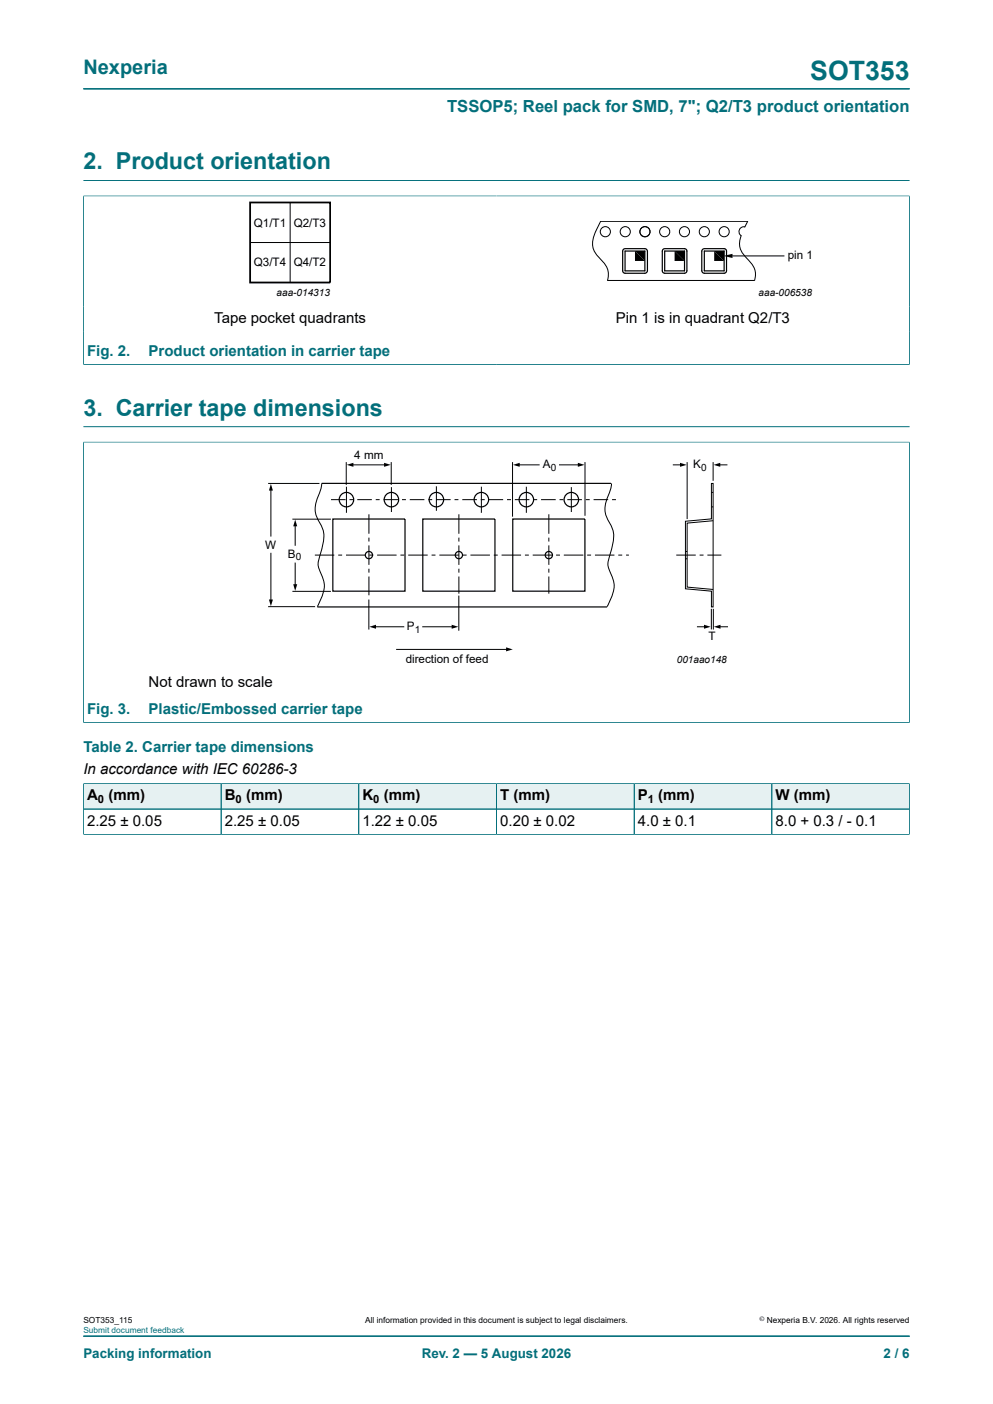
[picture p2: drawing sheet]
<svg xmlns="http://www.w3.org/2000/svg" width="210mm" height="297mm" viewBox="0 0 210 297" stroke-linecap="round" stroke-linejoin="round" font-family="sans-serif">
<path d="M17.6 18.8h174.8M17.6 38.2h174.8M17.6 41.5h174.8M17.6 41.4v35.8M192.4 41.4v35.8M17.6 77.1h174.8M17.6 93.5h174.8M17.6 93.5v59.4M17.6 90.3h174.8M192.4 93.5v59.4M17.6 152.9h174.8" fill="none" stroke="#036f7b" stroke-width=".21"/>
<path d="M52.9 42.8h16.9v17h-16.9z" fill="none" stroke="#000" stroke-width=".38"/>
<g fill="none" stroke="#000" stroke-width=".21">
<path d="M52.9 51.3h16.9M61.4 42.8v17M127 46.8h31.1l-.6 1.2a1.04 1.04 0 0 0-1.1 .6 1.04 1.04 0 0 0 .3 1.3 3.9 3.9 0 0 0 1 4.5l.6 .6a4 4 0 0 1 1.3 4.3h-31.1a4.2 4.2 0 0 0-1.7-4.7 4.1 4.1 0 0 1-1.2-4.7zM154.9 54.1h10.9M73.2 97.8v4.8M74.5 98.3h7.1M82.7 97.8v4.8M108.4 97.8v11.5M109.6 98.3h4.4M118.3 98.3h4.4M123.7 97.8v11.3M142.4 98.3h1.7"/>
<path d="M145.3 97.8v12M150.8 97.8v3.9M152 98.3h1.7M56.7 102.3h10.9M57.3 103.5v9.9M57.3 117v10.1M61.8 109.8h8.2M62.4 111.1v4.3M62.4 119.1v4.8M66.6 117.4h4.1M68 102.3l-.4 2a6 6 0 0 0 .4 6.9 6.3 6.3 0 0 1 .1 4.9l-.3 .8a4.7 4.7 0 0 0 .3 4.9 5.4 5.4 0 0 1-.4 5.3l-.6 1.2M70 105.7h3.1"/>
<path d="M71.5 117.4h.9M73.2 117.4h4.1M73.3 103v5.5M73.9 105.7h.8M75.6 105.7h3M78 108.8v4.1M78 113.7v.9M78 115.4v4.1M78.1 117.4h.8M79.5 105.7h.8M79.8 117.4h4.1M81.1 105.7h3.1"/>
<path d="M82.8 103v5.3M84.7 117.4h.8M85 105.7h.8M86.3 117.4h4.1M86.7 105.7h3M90.6 105.7h.8M91.3 117.4h.8M92.2 105.7h3.1M92.3 102.9v5.2M92.9 117.4h4.1M96.1 105.7h.8M97 108.8v4.1"/>
<path d="M97 113.7v.9M97 115.4v4.1M97.8 105.7h3.1M97.9 117.4h.8M99.5 117.4h4.1M101.7 105.7h.8M101.8 103v5.5M103.3 105.7h3.1M104.4 117.4h.9M106.1 117.4h4.1M107.2 105.7h.9M108.9 105.7h3.1"/>
<path d="M111 117.4h.8M111.3 103v5.5M112.7 117.4h4.1M112.8 105.7h.8M114.4 105.7h3.1M116.1 108.8v4.1M116.1 113.7v.9M116.1 115.4v4.1M117.6 117.4h.8M118.3 105.7h.9M119.2 117.4h4.2M120 105.7h3.1"/>
<path d="M120.8 103v5.3M123.9 105.7h.8M124.2 117.4h.8M125.5 105.7h3.1M125.8 117.4h4.1M129.3 102.3l-.4 2a6 6 0 0 0 .3 6.9 6.3 6.3 0 0 1 .2 4.9l-.3 .8a4.7 4.7 0 0 0 .3 4.9 5.4 5.4 0 0 1-.4 5.3l-.6 1.2M129.4 105.7h.9M130.8 117.4h.8M132.4 117.4h.6M143 117.4h4.1M145 116.7h.3M145 118.2h.3"/>
<path d="M148 117.4h.8M149.6 117.4h3M150.4 102.3h.4v26.1h-.3v-3.3l-5.5-.5v-14.3l5.4-.5zM150.4 104.2h.4M150.4 107.2h.4M150.8 110.2l-5.5 .5v13.5l5.5 .5M56.7 128.3h9.9M61.8 125.1h8.2M78 126.8v6.4M78 120.3v.8M78 122v3.9M79.2 132.6h6.2"/>
<path d="M83.9 137.4h23.4M89.4 132.6h6.4M97 126v7.4M97 120.3v.8M97 122v3.6M116.1 120.3v.8M116.1 122v3.6M147.5 132.6h1.7M150.4 128.8v4.3M150.9 128.8v4.4M152.1 132.6h1.8"/>
<circle cx="128" cy="49" r="1.07"/>
<circle cx="132.2" cy="49" r="1.07"/>
<circle cx="136.4" cy="49" r="1.07"/>
<circle cx="140.6" cy="49" r="1.07"/>
<circle cx="144.7" cy="49" r="1.07"/>
<circle cx="149" cy="49" r="1.07"/>
<circle cx="153.1" cy="49" r="1.07"/>
</g>
<g fill="#000">
<path d="M134.3 53.1l2.1 2.1h-2.1zM134.3 53.1h2.1v2.1zM142.7 53.1l2.1 2.1h-2.1zM142.7 53.1h2.1v2.1zM151 53.1l2.1 2.1h-2.1zM151 53.1h2.1v2.1z"/>
<path d="M153 54.1l1.9-.4v.9z" fill-rule="evenodd"/>
</g>
<g fill="none" stroke="#000" stroke-width=".25">
<path d="M131.7 52.9l.5-.3 4.4 .1 .3 .4-.1 4.5-.4 .2-4.5-.1-.2-.4zM132.2 53.1h4.2v4.2h-4.2zM140.3 52.7l4.5-.1 .4 .3 .1 4.4-.3 .4-4.4 .1-.5-.2v-4.5zM140.6 53.1h4.2v4.2h-4.2zM148.7 52.7l4.4-.1 .5 .3v4.4l-.2 .4-4.5 .1-.4-.2-.1-4.5zM148.9 53.1h4.2v4.2h-4.2zM68 102.3h61.2M70.4 109.8h15.3v15.3h-15.3zM89.4 109.8h15.3v15.3h-15.3zM108.4 109.8h15.3v15.3h-15.3zM67.1 128.4h61.3"/>
<circle cx="73.3" cy="105.7" r="1.53"/>
<circle cx="78" cy="117.4" r=".77"/>
<circle cx="82.8" cy="105.7" r="1.53"/>
<circle cx="92.3" cy="105.7" r="1.53"/>
<circle cx="97" cy="117.4" r=".77"/>
<circle cx="101.8" cy="105.7" r="1.53"/>
<circle cx="111.3" cy="105.7" r="1.53"/>
<circle cx="116.1" cy="117.4" r=".77"/>
<circle cx="120.8" cy="105.7" r="1.53"/>
</g>
<g fill="#000">
<path d="M73.3 98.3l1.4-.4v.8zM81.2 97.9l1.4 .4-1.4 .4zM108.5 98.3l1.4-.4v.8zM122.2 97.9l1.4 .4-1.4 .4zM143.8 97.9l1.4 .4-1.4 .4zM150.9 98.3l1.4-.4v.8zM57.3 102.4l.4 1.4h-.8zM62.4 109.9l.5 1.4h-.9zM56.9 126.8h.8l-.4 1.4zM62 123.6h.9l-.5 1.4zM78.1 132.6l1.4-.4v.8zM95.5 132.2l1.4 .4-1.4 .4z"/>
<path d="M107 136.9l1.4 .5-1.4 .4zM148.9 132.2l1.4 .4-1.4 .4zM151 132.6l1.4-.4v.8z"/>
</g>
<path d="M17.7 165.8h29v5.3h-29z" fill="#e6f1f2"/>
<path d="M17.6 165.7v5.4h29.2v-5.3h-29.2" fill="none" stroke="#036f7b" stroke-width=".21"/>
<path d="M46.8 165.8h29v5.3h-29z" fill="#e6f1f2"/>
<path d="M46.8 165.8h29.1v5.3h-29.1z" fill="none" stroke="#036f7b" stroke-width=".21"/>
<path d="M75.9 165.8h29v5.3h-29z" fill="#e6f1f2"/>
<path d="M75.9 165.8h29.1v5.3h-29.1z" fill="none" stroke="#036f7b" stroke-width=".21"/>
<path d="M105.1 165.8h28.9v5.3h-28.9z" fill="#e6f1f2"/>
<path d="M105 165.8h29.1v5.3h-29.1z" fill="none" stroke="#036f7b" stroke-width=".21"/>
<path d="M134.2 165.8h29v5.3h-29z" fill="#e6f1f2"/>
<path d="M134.1 165.8h29.1v5.3h-29.1z" fill="none" stroke="#036f7b" stroke-width=".21"/>
<path d="M163.3 165.8h29v5.3h-29z" fill="#e6f1f2"/>
<path d="M17.6 176.5h174.8M17.6 171.1h174.8M17.6 165.8v10.8M17.7 165.8h174.7M46.8 165.8v10.7M75.9 165.8v10.7M105 165.8v10.7M134.1 165.8v10.7M163.2 165.8v10.7M192.4 165.7v10.9M17.6 282.6h174.8" fill="none" stroke="#036f7b" stroke-width=".21"/>
<text font-size="5.6" fill="#036f7b" x="171.4" y="16.8">SOT353</text>
<g font-size="4.9" fill="#036f7b">
<text x="17.6" y="35.9">2. Product orientation</text>
<text x="17.6" y="87.9">3. Carrier tape dimensions</text>
</g>
<text font-size="4.2" fill="#036f7b" x="17.6" y="15.6">Nexperia</text>
<text font-size="3.5" fill="#036f7b" x="94.5" y="23.7">TSSOP5; Reel pack for SMD, 7&quot;; Q2/T3 product orientation</text>
<g font-size="3.2">
<text x="45.3" y="68.3">Tape pocket quadrants</text>
<text x="130.2" y="68.3">Pin 1 is in quadrant Q2/T3</text>
<text x="31.4" y="145.4">Not drawn to scale</text>
<text x="17.6" y="163.6">In accordance with IEC 60286-3</text>
<text x="18.4" y="169.3">A (mm)</text>
<text x="47.5" y="169.3">B (mm)</text>
<text x="76.7" y="169.3">K (mm)</text>
<text x="105.8" y="169.3">T (mm)</text>
<text x="134.9" y="169.3">P (mm)</text>
<text x="164" y="169.3">W (mm)</text>
<text x="18.4" y="174.6">2.25 ± 0.05</text>
<text x="47.5" y="174.6">2.25 ± 0.05</text>
<text x="76.7" y="174.6">1.22 ± 0.05</text>
<text x="105.8" y="174.6">0.20 ± 0.02</text>
<text x="134.9" y="174.6">4.0 ± 0.1</text>
<text x="164" y="174.6">8.0 + 0.3 / - 0.1</text>
</g>
<g font-size="3.2" fill="#036f7b">
<text x="18.4" y="75.3">Fig. 2.</text>
<text x="31.4" y="75.3">Product orientation in carrier tape</text>
<text x="18.4" y="151">Fig. 3.</text>
<text x="31.4" y="151">Plastic/Embossed carrier tape</text>
<text x="17.6" y="159.1">Table 2. Carrier tape dimensions</text>
</g>
<g font-size="2.8" fill="#036f7b">
<text x="17.6" y="287.2">Packing information</text>
<text x="89.2" y="287.2">Rev. 2 — 5 August 2026</text>
<text x="186.9" y="287.2">2 / 6</text>
</g>
<g font-size="2.5">
<text x="53.7" y="48">Q1/T1</text>
<text x="62.1" y="48">Q2/T3</text>
<text x="53.7" y="56.4">Q3/T4</text>
<text x="62.1" y="56.4">Q4/T2</text>
<text x="166.6" y="54.9">pin 1</text>
<text x="74.9" y="97.1">4 mm</text>
<text x="114.8" y="99.1">A</text>
<text x="146.6" y="99.1">K</text>
<text x="56.1" y="116.1">W</text>
<text x="60.9" y="118">B</text>
<text x="86" y="133.4">P</text>
<text x="149.9" y="135.5">T</text>
<text x="85.8" y="140.4">direction of feed</text>
</g>
<g font-size="2.4">
<text x="20.7" y="169.9">0</text>
<text x="49.8" y="169.9">0</text>
<text x="78.9" y="169.9">0</text>
<text x="137" y="169.9">1</text>
</g>
<g font-size="2.1">
<text x="58.5" y="62.6">aaa-014313</text>
<text x="160.4" y="62.6">aaa-006538</text>
<text x="116.5" y="99.6">0</text>
<text x="148.3" y="99.6">0</text>
<text x="62.6" y="118.5">0</text>
<text x="87.7" y="133.9">1</text>
<text x="143.1" y="140.4">001aao148</text>
</g>
<g font-size="1.8">
<text x="17.6" y="279.9">SOT353_115</text>
<text x="77.2" y="279.9">All information provided in this document is subject to legal disclaimers.</text>
<text x="162.2" y="279.9">Nexperia B.V. 2026. All rights reserved</text>
</g>
<text font-size="1.8" fill="#00f" x="17.6" y="282">Submit document feedback</text>
<text font-size="1.4" x="160.6" y="279.4">©</text>
</svg>
